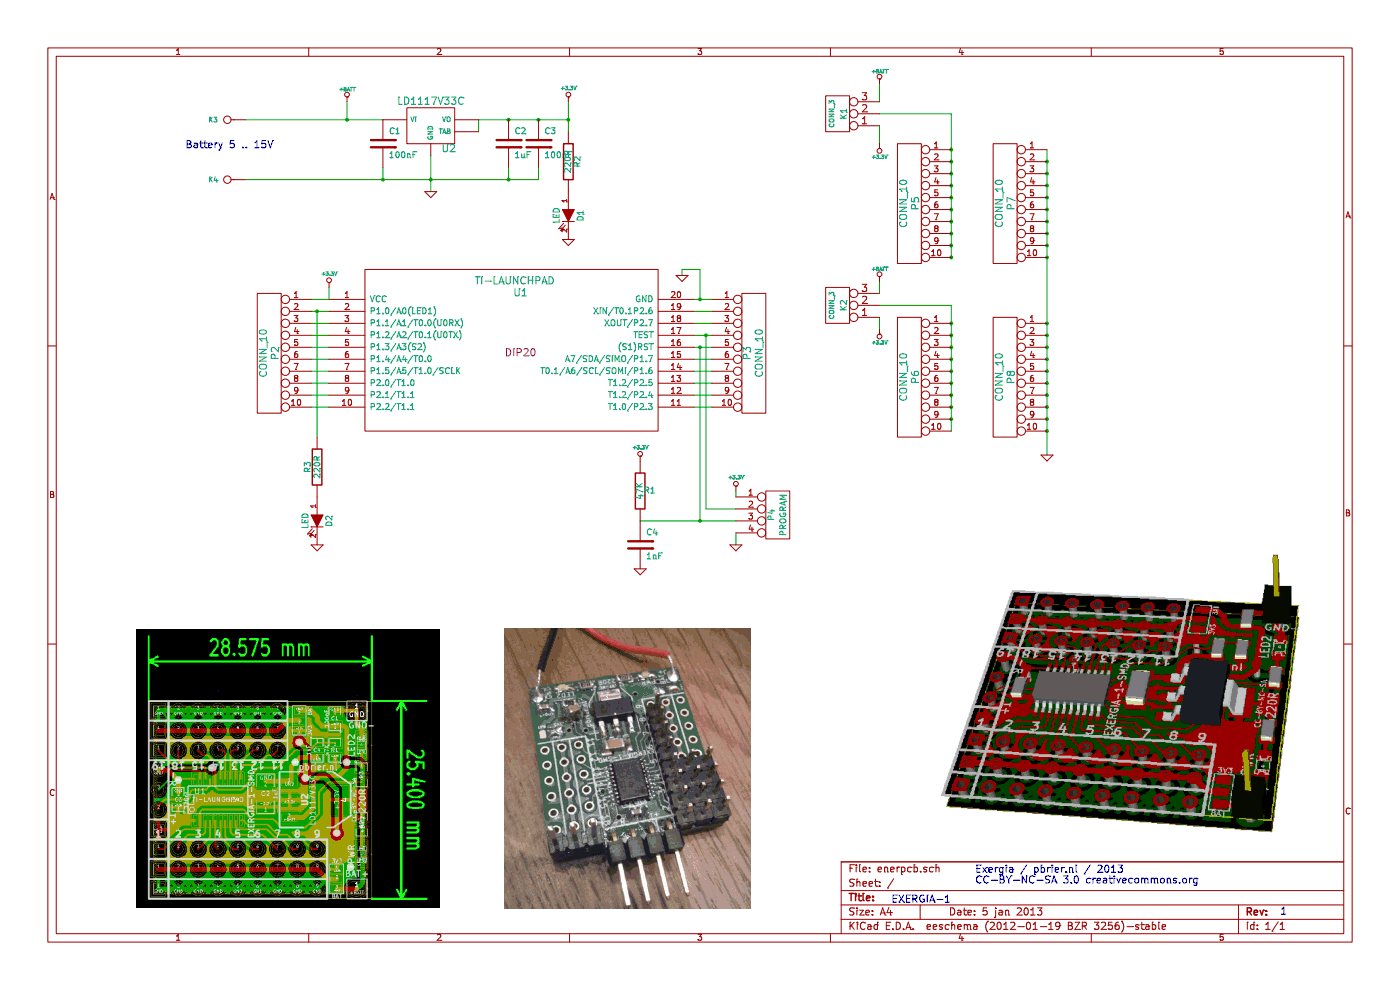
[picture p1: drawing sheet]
EESchema Schematic File Version 2  date 1/5/2013 3:48:10 PM
LIBS:ti-launchpad
LIBS:power
LIBS:device
LIBS:transistors
LIBS:conn
LIBS:linear
LIBS:regul
LIBS:74xx
LIBS:cmos4000
LIBS:adc-dac
LIBS:memory
LIBS:xilinx
LIBS:special
LIBS:microcontrollers
LIBS:dsp
LIBS:microchip
LIBS:analog_switches
LIBS:motorola
LIBS:texas
LIBS:intel
LIBS:audio
LIBS:interface
LIBS:digital-audio
LIBS:philips
LIBS:display
LIBS:cypress
LIBS:siliconi
LIBS:opto
LIBS:atmel
LIBS:contrib
LIBS:valves
LIBS:enerpcb-cache
EELAYER 25  0
EELAYER END
$Descr A4 11700 8267
encoding utf-8
Sheet 1 1
Title ""
Date "5 jan 2013"
Rev ""
Comp ""
Comment1 ""
Comment2 ""
Comment3 ""
Comment4 ""
$EndDescr
Wire Wire Line
	2050 1500 4500 1500
Wire Wire Line
	4500 1500 4500 1400
Connection ~ 4500 1000
Wire Wire Line
	4750 1000 4000 1000
Wire Wire Line
	5800 2700 5950 2700
Connection ~ 5900 2800
Wire Wire Line
	5900 2800 5900 4250
Wire Wire Line
	5950 3400 5800 3400
Wire Wire Line
	5950 3200 5800 3200
Wire Wire Line
	5950 3000 5800 3000
Wire Wire Line
	5950 2800 5800 2800
Connection ~ 2650 2600
Wire Wire Line
	2650 2600 2650 3650
Wire Wire Line
	2600 3300 2750 3300
Wire Wire Line
	2600 3100 2750 3100
Wire Wire Line
	2600 2900 2750 2900
Wire Wire Line
	2600 2700 2750 2700
Wire Wire Line
	2600 2500 2750 2500
Wire Wire Line
	6150 4350 5350 4350
Wire Wire Line
	6150 4450 6150 4550
Connection ~ 4750 1000
Wire Wire Line
	4750 850  4750 1100
Wire Wire Line
	2050 1000 3200 1000
Connection ~ 3200 1500
Wire Wire Line
	3200 1500 3200 1400
Wire Wire Line
	8750 1250 8750 3800
Wire Wire Line
	7950 3600 7950 2550
Wire Wire Line
	7950 2550 7350 2550
Wire Wire Line
	7350 2350 7350 2450
Connection ~ 8750 3600
Connection ~ 8750 3400
Connection ~ 8750 3200
Connection ~ 8750 3100
Connection ~ 8750 2900
Connection ~ 8750 2050
Connection ~ 8750 1850
Connection ~ 8750 1750
Connection ~ 8750 1550
Connection ~ 8750 1350
Connection ~ 7950 3500
Connection ~ 7950 3300
Connection ~ 7950 3000
Connection ~ 7950 2800
Connection ~ 7950 2150
Connection ~ 7950 1950
Connection ~ 7950 1750
Connection ~ 7950 1550
Connection ~ 7950 1350
Wire Wire Line
	7350 950  7950 950 
Wire Wire Line
	7350 700  7350 850 
Wire Wire Line
	5700 2300 5700 2250
Wire Wire Line
	2750 2500 2750 2400
Wire Wire Line
	2900 850  2900 1000
Connection ~ 2900 1000
Wire Wire Line
	7350 1200 7350 1050
Connection ~ 7950 1250
Connection ~ 7950 1450
Connection ~ 7950 1650
Connection ~ 7950 1850
Connection ~ 7950 2050
Connection ~ 7950 2700
Connection ~ 7950 2900
Connection ~ 7950 3200
Connection ~ 7950 3100
Connection ~ 7950 3400
Connection ~ 8750 1450
Connection ~ 8750 1650
Connection ~ 8750 1950
Connection ~ 8750 2150
Connection ~ 8750 2800
Connection ~ 8750 2700
Connection ~ 8750 3000
Connection ~ 8750 3300
Connection ~ 8750 3500
Wire Wire Line
	7950 950  7950 2150
Wire Wire Line
	7350 2650 7350 2750
Connection ~ 3600 1500
Wire Wire Line
	6150 4150 6150 4100
Wire Wire Line
	2600 2600 2750 2600
Wire Wire Line
	2600 2800 2750 2800
Wire Wire Line
	2600 3000 2750 3000
Wire Wire Line
	2600 3200 2750 3200
Wire Wire Line
	2600 3400 2750 3400
Wire Wire Line
	5800 2500 5950 2500
Wire Wire Line
	5950 2900 5800 2900
Wire Wire Line
	5950 3100 5800 3100
Wire Wire Line
	5950 3300 5800 3300
Wire Wire Line
	5700 2250 5850 2250
Wire Wire Line
	5850 2250 5850 2500
Connection ~ 5850 2500
Wire Wire Line
	5900 4250 6150 4250
Wire Wire Line
	5850 2900 5850 4350
Connection ~ 5850 4350
Connection ~ 5850 2900
Wire Wire Line
	5950 2600 5800 2600
Wire Wire Line
	4000 1000 4000 1100
Connection ~ 4250 1000
Wire Wire Line
	4250 1400 4250 1500
Connection ~ 4250 1500
Wire Wire Line
	3600 1600 3600 1300
Text Notes 1550 1250 0    60   ~ 0
Battery 5 .. 15V
Text Notes 8150 7300 0    60   ~ 0
Exergia / pbrier.nl / 2013\nCC-BY-NC-SA 3.0 creativecommons.org
Text Notes 10700 7650 0    60   ~ 0
1
Text Notes 7450 7550 0    60   ~ 0
EXERGIA-1 
$Comp
L +3.3V #PWR01
U 1 1
P 5350 3850
F 0 "#PWR01" H 5350 3810 30  0001 C CNN
F 1 "+3.3V" H 5350 3960 30  0000 C CNN
	1    5350 3850
	1    0    0    -1  
$EndComp
$Comp
L LD1117V33C U2
U 1 1
P 3600 1050
F 0 "U2" H 3750 854 60  0000 C CNN
F 1 "LD1117V33C" H 3600 1250 60  0000 C CNN
	1    3600 1050
	1    0    0    -1  
$EndComp
$Comp
L GND #PWR02
U 1 1
P 2650 4550
F 0 "#PWR02" H 2650 4550 30  0001 C CNN
F 1 "GND" H 2650 4480 30  0001 C CNN
	1    2650 4550
	1    0    0    -1  
$EndComp
$Comp
L LED D2
U 1 1
P 2650 4350
F 0 "D2" H 2650 4450 50  0000 C CNN
F 1 "LED" H 2650 4250 50  0000 C CNN
	1    2650 4350
	0    1    1    0   
$EndComp
$Comp
L R R3
U 1 1
P 2650 3900
F 0 "R3" V 2730 3900 50  0000 C CNN
F 1 "220R" V 2650 3900 50  0000 C CNN
	1    2650 3900
	-1   0    0    1   
$EndComp
$Comp
L CONN_1 K4
U 1 1
P 1900 1500
F 0 "K4" H 1980 1500 40  0000 L CNN
F 1 "CONN_1" H 1900 1555 30  0001 C CNN
	1    1900 1500
	-1   0    0    1   
$EndComp
$Comp
L CONN_1 K3
U 1 1
P 1900 1000
F 0 "K3" H 1980 1000 40  0000 L CNN
F 1 "CONN_1" H 1900 1055 30  0001 C CNN
	1    1900 1000
	-1   0    0    1   
$EndComp
$Comp
L C C3
U 1 1
P 4500 1200
F 0 "C3" H 4550 1300 50  0000 L CNN
F 1 "100nF" H 4550 1100 50  0000 L CNN
	1    4500 1200
	1    0    0    -1  
$EndComp
$Comp
L GND #PWR03
U 1 1
P 5350 4750
F 0 "#PWR03" H 5350 4750 30  0001 C CNN
F 1 "GND" H 5350 4680 30  0001 C CNN
	1    5350 4750
	1    0    0    -1  
$EndComp
$Comp
L C C4
U 1 1
P 5350 4550
F 0 "C4" H 5400 4650 50  0000 L CNN
F 1 "1nF" H 5400 4450 50  0000 L CNN
	1    5350 4550
	1    0    0    -1  
$EndComp
$Comp
L GND #PWR04
U 1 1
P 3600 1600
F 0 "#PWR04" H 3600 1600 30  0001 C CNN
F 1 "GND" H 3600 1530 30  0001 C CNN
	1    3600 1600
	1    0    0    -1  
$EndComp
$Comp
L R R2
U 1 1
P 4750 1350
F 0 "R2" V 4830 1350 50  0000 C CNN
F 1 "220R" V 4750 1350 50  0000 C CNN
	1    4750 1350
	1    0    0    -1  
$EndComp
$Comp
L LED D1
U 1 1
P 4750 1800
F 0 "D1" H 4750 1900 50  0000 C CNN
F 1 "LED" H 4750 1700 50  0000 C CNN
	1    4750 1800
	0    1    1    0   
$EndComp
$Comp
L +BATT #PWR05
U 1 1
P 7350 2350
F 0 "#PWR05" H 7350 2300 20  0001 C CNN
F 1 "+BATT" H 7350 2450 30  0000 C CNN
	1    7350 2350
	1    0    0    -1  
$EndComp
$Comp
L +3.3V #PWR06
U 1 1
P 7350 2750
F 0 "#PWR06" H 7350 2710 30  0001 C CNN
F 1 "+3.3V" H 7350 2860 30  0000 C CNN
	1    7350 2750
	-1   0    0    1   
$EndComp
$Comp
L CONN_3 K2
U 1 1
P 7000 2550
F 0 "K2" V 6950 2550 50  0000 C CNN
F 1 "CONN_3" V 7050 2550 40  0000 C CNN
	1    7000 2550
	-1   0    0    1   
$EndComp
$Comp
L R R1
U 1 1
P 5350 4100
F 0 "R1" H 5430 4100 50  0000 C CNN
F 1 "47K" V 5350 4100 50  0000 C CNN
	1    5350 4100
	1    0    0    -1  
$EndComp
$Comp
L GND #PWR07
U 1 1
P 8750 3800
F 0 "#PWR07" H 8750 3800 30  0001 C CNN
F 1 "GND" H 8750 3730 30  0001 C CNN
	1    8750 3800
	1    0    0    -1  
$EndComp
$Comp
L CONN_10 P8
U 1 1
P 8400 3150
F 0 "P8" V 8350 3150 60  0000 C CNN
F 1 "CONN_10" V 8450 3150 60  0000 C CNN
	1    8400 3150
	-1   0    0    -1  
$EndComp
$Comp
L CONN_10 P7
U 1 1
P 8400 1700
F 0 "P7" V 8350 1700 60  0000 C CNN
F 1 "CONN_10" V 8450 1700 60  0000 C CNN
	1    8400 1700
	-1   0    0    -1  
$EndComp
$Comp
L +3.3V #PWR08
U 1 1
P 7350 1200
F 0 "#PWR08" H 7350 1160 30  0001 C CNN
F 1 "+3.3V" H 7350 1310 30  0000 C CNN
	1    7350 1200
	-1   0    0    1   
$EndComp
$Comp
L +BATT #PWR09
U 1 1
P 7350 700
F 0 "#PWR09" H 7350 650 20  0001 C CNN
F 1 "+BATT" H 7350 800 30  0000 C CNN
	1    7350 700 
	1    0    0    -1  
$EndComp
$Comp
L CONN_3 K1
U 1 1
P 7000 950
F 0 "K1" V 6950 950 50  0000 C CNN
F 1 "CONN_3" V 7050 950 40  0000 C CNN
	1    7000 950 
	-1   0    0    1   
$EndComp
$Comp
L +BATT #PWR010
U 1 1
P 2900 850
F 0 "#PWR010" H 2900 800 20  0001 C CNN
F 1 "+BATT" H 2900 950 30  0000 C CNN
	1    2900 850 
	1    0    0    -1  
$EndComp
$Comp
L GND #PWR011
U 1 1
P 4750 2000
F 0 "#PWR011" H 4750 2000 30  0001 C CNN
F 1 "GND" H 4750 1930 30  0001 C CNN
	1    4750 2000
	1    0    0    -1  
$EndComp
$Comp
L +3.3V #PWR012
U 1 1
P 4750 850
F 0 "#PWR012" H 4750 810 30  0001 C CNN
F 1 "+3.3V" H 4750 960 30  0000 C CNN
	1    4750 850 
	1    0    0    -1  
$EndComp
$Comp
L C C2
U 1 1
P 4250 1200
F 0 "C2" H 4300 1300 50  0000 L CNN
F 1 "1uF" H 4300 1100 50  0000 L CNN
	1    4250 1200
	1    0    0    -1  
$EndComp
$Comp
L C C1
U 1 1
P 3200 1200
F 0 "C1" H 3250 1300 50  0000 L CNN
F 1 "100nF" H 3250 1100 50  0000 L CNN
	1    3200 1200
	1    0    0    -1  
$EndComp
$Comp
L CONN_10 P6
U 1 1
P 7600 3150
F 0 "P6" V 7550 3150 60  0000 C CNN
F 1 "CONN_10" V 7650 3150 60  0000 C CNN
	1    7600 3150
	-1   0    0    -1  
$EndComp
$Comp
L CONN_10 P5
U 1 1
P 7600 1700
F 0 "P5" V 7550 1700 60  0000 C CNN
F 1 "CONN_10" V 7650 1700 60  0000 C CNN
	1    7600 1700
	-1   0    0    -1  
$EndComp
$Comp
L CONN_4 P4
U 1 1
P 6500 4300
F 0 "P4" V 6450 4300 50  0000 C CNN
F 1 "PROGRAM" V 6550 4300 50  0000 C CNN
	1    6500 4300
	1    0    0    -1  
$EndComp
$Comp
L CONN_10 P2
U 1 1
P 2250 2950
F 0 "P2" V 2200 2950 60  0000 C CNN
F 1 "CONN_10" V 2300 2950 60  0000 C CNN
	1    2250 2950
	-1   0    0    -1  
$EndComp
$Comp
L CONN_10 P3
U 1 1
P 6300 2950
F 0 "P3" V 6250 2950 60  0000 C CNN
F 1 "CONN_10" V 6350 2950 60  0000 C CNN
	1    6300 2950
	1    0    0    -1  
$EndComp
$Comp
L +3.3V #PWR013
U 1 1
P 2750 2400
F 0 "#PWR013" H 2750 2360 30  0001 C CNN
F 1 "+3.3V" H 2750 2510 30  0000 C CNN
	1    2750 2400
	1    0    0    -1  
$EndComp
$Comp
L GND #PWR014
U 1 1
P 6150 4550
F 0 "#PWR014" H 6150 4550 30  0001 C CNN
F 1 "GND" H 6150 4480 30  0001 C CNN
	1    6150 4550
	1    0    0    -1  
$EndComp
$Comp
L +3.3V #PWR015
U 1 1
P 6150 4100
F 0 "#PWR015" H 6150 4060 30  0001 C CNN
F 1 "+3.3V" H 6150 4210 30  0000 C CNN
	1    6150 4100
	1    0    0    -1  
$EndComp
$Comp
L GND #PWR016
U 1 1
P 5700 2300
F 0 "#PWR016" H 5700 2300 30  0001 C CNN
F 1 "GND" H 5700 2230 30  0001 C CNN
	1    5700 2300
	1    0    0    -1  
$EndComp
$Comp
L TI-LAUNCHPAD U1
U 1 1
P 4350 2950
F 0 "U1" H 4350 3450 60  0000 C CNN
F 1 "TI-LAUNCHPAD" H 4300 3550 60  0000 C CNN
F 2 "DIP20" H 4350 2950 60  0000 C CNN
	1    4350 2950
	1    0    0    -1  
$EndComp
$EndSCHEMATC
